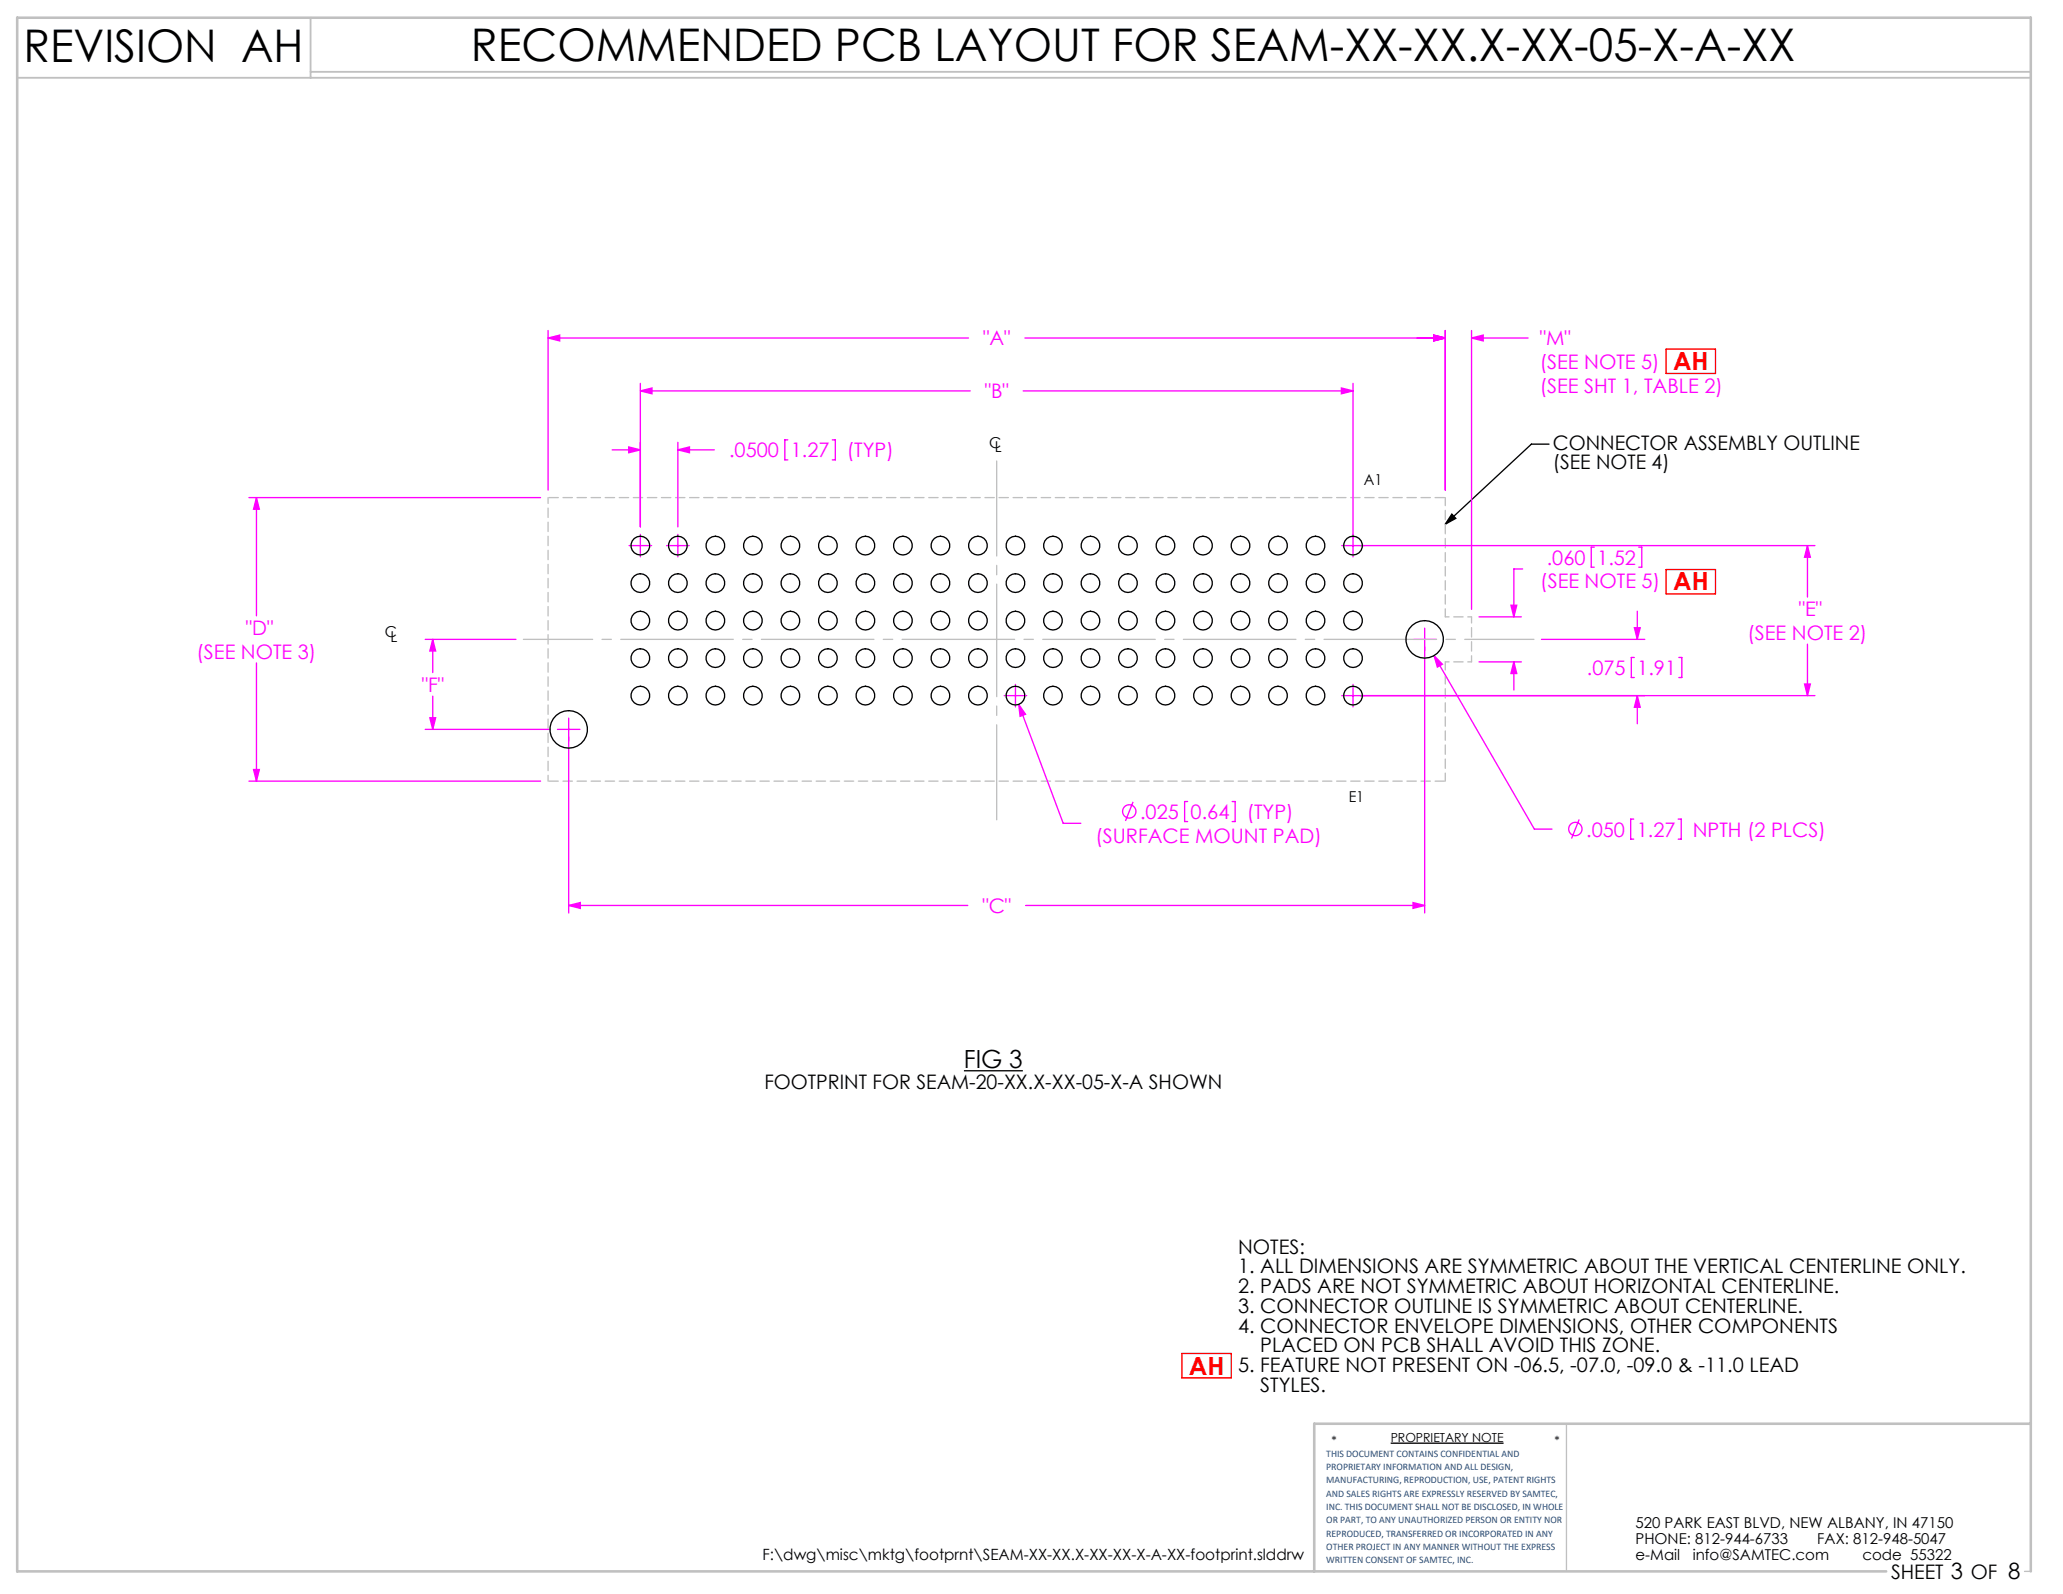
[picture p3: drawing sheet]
<svg xmlns="http://www.w3.org/2000/svg" width="279mm" height="216mm" viewBox="0 0 279 216" stroke-linecap="round" stroke-linejoin="round" font-family="sans-serif">
<path d="M196.6 69.6l.6 .6-1.5 .8zM209.8 60.2h-2.4l-11.7 10.8M130.5 145h8M188.3 195.5h15.3" fill="none" stroke="#000" stroke-width=".18"/>
<path d="M212.2 192.8v20M274.2 212.8h.8" fill="none" stroke="#c0c0c0" stroke-width=".18"/>
<path d="M2.3 10.5h272.7M42.1 2.4v8.1M42.1 9.7h232.9" fill="none" stroke="#c0c0c0" stroke-width=".25"/>
<path d="M275 192.8h-97v20M255.5 212.8h-253.2v-210.4h272.7v210.4" fill="none" stroke="#c0c0c0" stroke-width=".35"/>
<g fill="none" stroke="#f0f" stroke-width=".18">
<path d="M74.2 45.8l1.6-.4v.8zM74.2 44.8v21.6M74.2 45.8h57M86.7 52.9l1.6-.3v.7zM86.7 51.9v19.5M86.7 52.9h44.7M91.8 59.9v11.5M106.7 59.6h-.4v2.7h.4M112.7 59.6h.4v2.7h-.4M138.6 52.9h44.6M138.8 45.8h56.9M181.7 52.6l1.5 .3-1.5 .4z"/>
<path d="M183.2 51.9v23.5M194.2 45.4l1.5 .4-1.5 .4zM195.7 44.8v21.6M199.3 45.8h7.7M199.3 44.8v37.7M199.3 45.8l1.6-.4v.8zM33.7 67.4h39.5M34.7 67.4l.4 1.6h-.8zM34.7 67.4v16M82.9 60.9h3.8M85.2 60.5l1.5 .4-1.5 .4zM85.2 73.9h3"/>
<path d="M86.7 72.4v3M90.3 73.9h3M91.8 60.9l1.6-.4v.8zM91.8 72.4v3M91.8 60.9h4.9M181.7 73.9h64.1M206.2 77.1h-1.2v6.5M215.9 74.1h-.4v2.7h.4M221.9 74.1h.5v2.7h-.5M244.8 73.9l.4 1.6h-.8zM244.8 73.9v7M34.7 89.8v16"/>
<path d="M57.6 98.8h16.9M57.6 86.6h12.3M58.2 97.2h.8l-.4 1.6zM58.6 86.6l.4 1.6h-.8zM58.6 86.6v4.5M58.6 94.3v4.5M75.5 98.8h3M77 97.3v26.4M136 94.2h3M137.5 92.7v3M138 95.4l.9 1.3-.7 .3zM138 95.4l6 16.1h2.4"/>
<path d="M181.7 94.2h64.1M183.2 92.7v3M191.4 86.6h3.1M192.9 85.1v38.6M194.2 88.8l1.1 1.2-.6 .4zM194.2 88.8l13.6 23.5h2.4M200.3 83.6h5.7M200.3 89.6h5.7M204.6 82h.8l-.4 1.6zM205 89.6l.4 1.6h-.8zM205 89.6v3.9M208.8 86.6h14"/>
<path d="M221.3 89.1h-.4v2.7h.4M221.4 85h.7l-.4 1.6zM221.7 94.2l.4 1.6h-.7zM221.7 82.8v3.8M221.7 94.2v3.8M227.4 89.1h.4v2.7h-.4M244.4 92.6h.8l-.4 1.6zM244.8 87.3v6.9M33.7 105.8h39.5M34.3 104.2h.8l-.4 1.6zM153.5 108.6l-1.1 2.6M160.8 108.6h-.4v2.7h.4"/>
<path d="M166.9 108.6h.4v2.7h-.4M213.9 111l-1.1 2.6M221.3 110.9h-.4v2.8h.4M227.3 110.9h.4v2.8h-.4M77 122.6l1.6-.4v.8zM77 122.6h54.1M138.9 122.6h54M191.4 122.2l1.5 .4-1.5 .4z"/>
<circle cx="152.9" cy="109.9" r=".9"/>
<circle cx="213.4" cy="112.3" r=".9"/>
</g>
<path d="M225.6 47.3h6.7v3.3h-6.7zM225.6 77.1h6.7v3.3h-6.7zM160.1 183.3h6.7v3.3h-6.7z" fill="none" stroke="#f00" stroke-width=".18"/>
<path d="M70.9 86.6h136.8" fill="none" stroke="#c0c0c0" stroke-width=".18" stroke-dasharray="15.2 1.3 1.3 1.3" stroke-dashoffset="5.9"/>
<path d="M135 62.4v48.6" fill="none" stroke="#c0c0c0" stroke-width=".18" stroke-dasharray="15.2 1.3 1.3 1.3" stroke-dashoffset="2.4"/>
<path d="M195.7 83.6h3.6M199.3 89.6h-3.6" fill="none" stroke="#c0c0c0" stroke-width=".18" stroke-dasharray="1.3 .6" stroke-dashoffset=".8"/>
<path d="M74.2 67.4h121.5M74.2 105.8h121.5" fill="none" stroke="#c0c0c0" stroke-width=".18" stroke-dasharray="1.3 .6" stroke-dashoffset="-.1"/>
<path d="M74.2 67.4v38.4" fill="none" stroke="#c0c0c0" stroke-width=".18" stroke-dasharray="1.3 .6" stroke-dashoffset=".5"/>
<path d="M195.7 67.4v16.2M195.7 89.6v16.2" fill="none" stroke="#c0c0c0" stroke-width=".18" stroke-dasharray="1.3 .6" stroke-dashoffset=".2"/>
<path d="M199.3 83.6v6" fill="none" stroke="#c0c0c0" stroke-width=".18" stroke-dasharray="1.3 .6" stroke-dashoffset=".4"/>
<path d="M196.6 69.6l.6 .6-1.5 .8z" fill="#000"/>
<g fill="#f0f">
<path d="M58.6 86.6l.4 1.6h-.8zM58.2 97.2h.8l-.4 1.6zM74.2 45.8l1.6-.4v.8zM194.2 45.4l1.5 .4-1.5 .4zM221.7 94.2l.4 1.6h-.7zM221.4 85h.7l-.4 1.6zM34.7 67.4l.4 1.6h-.8zM34.3 104.2h.8l-.4 1.6zM204.6 82h.8l-.4 1.6zM205 89.6l.4 1.6h-.8zM199.3 45.8l1.6-.4v.8zM194.2 45.4l1.5 .4-1.5 .4z"/>
<path d="M85.2 60.5l1.5 .4-1.5 .4zM91.8 60.9l1.6-.4v.8zM86.7 52.9l1.6-.3v.7zM181.7 52.6l1.5 .3-1.5 .4zM194.2 88.8l.5 1.6 .6-.4zM77 122.6l1.6-.4v.8zM191.4 122.2l1.5 .4-1.5 .4zM244.4 92.6h.8l-.4 1.6zM244.8 73.9l.4 1.6h-.8zM138 95.4l.2 1.6 .7-.3z"/>
</g>
<g fill="none" stroke="#000" stroke-width=".18">
<circle cx="86.7" cy="73.9" r="1.27"/>
<circle cx="86.7" cy="79" r="1.27"/>
<circle cx="91.8" cy="79" r="1.27"/>
<circle cx="91.8" cy="73.9" r="1.27"/>
<circle cx="96.9" cy="79" r="1.27"/>
<circle cx="96.9" cy="73.9" r="1.27"/>
<circle cx="102" cy="79" r="1.27"/>
<circle cx="102" cy="73.9" r="1.27"/>
<circle cx="107" cy="73.9" r="1.27"/>
<circle cx="107" cy="79" r="1.27"/>
<circle cx="112.1" cy="79" r="1.27"/>
<circle cx="112.1" cy="73.9" r="1.27"/>
<circle cx="117.2" cy="73.9" r="1.27"/>
<circle cx="117.2" cy="79" r="1.27"/>
<circle cx="122.3" cy="73.9" r="1.27"/>
<circle cx="122.3" cy="79" r="1.27"/>
<circle cx="127.4" cy="79" r="1.27"/>
<circle cx="127.4" cy="73.9" r="1.27"/>
<circle cx="132.4" cy="73.9" r="1.27"/>
<circle cx="132.4" cy="79" r="1.27"/>
<circle cx="137.5" cy="79" r="1.27"/>
<circle cx="137.5" cy="73.9" r="1.27"/>
<circle cx="142.6" cy="73.9" r="1.27"/>
<circle cx="142.6" cy="79" r="1.27"/>
<circle cx="147.7" cy="73.9" r="1.27"/>
<circle cx="147.7" cy="79" r="1.27"/>
<circle cx="152.8" cy="79" r="1.27"/>
<circle cx="152.8" cy="73.9" r="1.27"/>
<circle cx="157.8" cy="79" r="1.27"/>
<circle cx="157.8" cy="73.9" r="1.27"/>
<circle cx="162.9" cy="73.9" r="1.27"/>
<circle cx="162.9" cy="79" r="1.27"/>
<circle cx="168" cy="73.9" r="1.27"/>
<circle cx="168" cy="79" r="1.27"/>
<circle cx="173.1" cy="79" r="1.27"/>
<circle cx="173.1" cy="73.9" r="1.27"/>
<circle cx="178.2" cy="73.9" r="1.27"/>
<circle cx="178.2" cy="79" r="1.27"/>
<circle cx="183.2" cy="79" r="1.27"/>
<circle cx="183.2" cy="73.9" r="1.27"/>
<circle cx="77" cy="98.8" r="2.54"/>
<circle cx="86.7" cy="89.1" r="1.27"/>
<circle cx="86.7" cy="94.2" r="1.27"/>
<circle cx="86.7" cy="84.1" r="1.27"/>
<circle cx="91.8" cy="84.1" r="1.27"/>
<circle cx="91.8" cy="89.1" r="1.27"/>
<circle cx="91.8" cy="94.2" r="1.27"/>
<circle cx="96.9" cy="89.1" r="1.27"/>
<circle cx="96.9" cy="94.2" r="1.27"/>
<circle cx="96.9" cy="84.1" r="1.27"/>
<circle cx="102" cy="84.1" r="1.27"/>
<circle cx="102" cy="94.2" r="1.27"/>
<circle cx="102" cy="89.1" r="1.27"/>
<circle cx="107" cy="94.2" r="1.27"/>
<circle cx="107" cy="84.1" r="1.27"/>
<circle cx="107" cy="89.1" r="1.27"/>
<circle cx="112.1" cy="84.1" r="1.27"/>
<circle cx="112.1" cy="89.1" r="1.27"/>
<circle cx="112.1" cy="94.2" r="1.27"/>
<circle cx="117.2" cy="89.1" r="1.27"/>
<circle cx="117.2" cy="94.2" r="1.27"/>
<circle cx="117.2" cy="84.1" r="1.27"/>
<circle cx="122.3" cy="94.2" r="1.27"/>
<circle cx="122.3" cy="84.1" r="1.27"/>
<circle cx="122.3" cy="89.1" r="1.27"/>
<circle cx="127.4" cy="84.1" r="1.27"/>
<circle cx="127.4" cy="94.2" r="1.27"/>
<circle cx="127.4" cy="89.1" r="1.27"/>
<circle cx="132.4" cy="94.2" r="1.27"/>
<circle cx="132.4" cy="89.1" r="1.27"/>
<circle cx="132.4" cy="84.1" r="1.27"/>
<circle cx="137.5" cy="84.1" r="1.27"/>
<circle cx="137.5" cy="94.2" r="1.27"/>
<circle cx="137.5" cy="89.1" r="1.27"/>
<circle cx="142.6" cy="94.2" r="1.27"/>
<circle cx="142.6" cy="84.1" r="1.27"/>
<circle cx="142.6" cy="89.1" r="1.27"/>
<circle cx="147.7" cy="89.1" r="1.27"/>
<circle cx="147.7" cy="94.2" r="1.27"/>
<circle cx="147.7" cy="84.1" r="1.27"/>
<circle cx="152.8" cy="84.1" r="1.27"/>
<circle cx="152.8" cy="94.2" r="1.27"/>
<circle cx="152.8" cy="89.1" r="1.27"/>
<circle cx="157.8" cy="94.2" r="1.27"/>
<circle cx="157.8" cy="84.1" r="1.27"/>
<circle cx="157.8" cy="89.1" r="1.27"/>
<circle cx="162.9" cy="89.1" r="1.27"/>
<circle cx="162.9" cy="94.2" r="1.27"/>
<circle cx="162.9" cy="84.1" r="1.27"/>
<circle cx="168" cy="89.1" r="1.27"/>
<circle cx="168" cy="84.1" r="1.27"/>
<circle cx="168" cy="94.2" r="1.27"/>
<circle cx="173.1" cy="94.2" r="1.27"/>
<circle cx="173.1" cy="89.1" r="1.27"/>
<circle cx="173.1" cy="84.1" r="1.27"/>
<circle cx="178.2" cy="84.1" r="1.27"/>
<circle cx="178.2" cy="89.1" r="1.27"/>
<circle cx="178.2" cy="94.2" r="1.27"/>
<circle cx="183.2" cy="94.2" r="1.27"/>
<circle cx="183.2" cy="84.1" r="1.27"/>
<circle cx="183.2" cy="89.1" r="1.27"/>
<circle cx="192.9" cy="86.6" r="2.54"/>
</g>
<g font-size="6.1">
<text x="3.2" y="8.3">REVISION AH</text>
<text x="63.8" y="8.3">RECOMMENDED PCB LAYOUT FOR SEAM-XX-XX.X-XX-05-X-A-XX</text>
</g>
<g font-size="3.4" fill="#f00">
<text x="226.6" y="50.1">AH</text>
<text x="226.6" y="80">AH</text>
<text x="161" y="186.2">AH</text>
</g>
<text font-size="3.4" x="130.5" y="144.7">FIG 3</text>
<g font-size="2.7" fill="#f0f">
<text x="133.2" y="46.8">&quot;A&quot;</text>
<text x="208.6" y="46.8">&quot;M&quot;</text>
<text x="133.4" y="54">&quot;B&quot;</text>
<text x="208.6" y="50">(SEE NOTE 5)</text>
<text x="208.6" y="53.2">(SEE SHT 1, TABLE 2)</text>
<text x="98.7" y="61.9">.0500</text>
<text x="107.1" y="61.9">1.27</text>
<text x="114.7" y="61.9">(TYP)</text>
<text x="209.5" y="76.5">.060</text>
<text x="216.3" y="76.5">1.52</text>
<text x="208.6" y="79.7">(SEE NOTE 5)</text>
<text x="243.6" y="83.5">&quot;E&quot;</text>
<text x="26.6" y="89.2">(SEE NOTE 3)</text>
<text x="33.3" y="86">&quot;D&quot;</text>
<text x="236.7" y="86.7">(SEE NOTE 2)</text>
<text x="57.1" y="93.7">&quot;F&quot;</text>
<text x="214.9" y="91.4">.075</text>
<text x="221.7" y="91.4">1.91</text>
<text x="154.4" y="110.9">.025</text>
<text x="161.3" y="110.9">0.64</text>
<text x="168.8" y="110.9">(TYP)</text>
<text x="214.8" y="113.3">.050</text>
<text x="221.7" y="113.3">1.27</text>
<text x="229.3" y="113.3">NPTH (2 PLCS)</text>
<text x="148.4" y="114.1">(SURFACE MOUNT PAD)</text>
<text x="133.1" y="123.7">&quot;C&quot;</text>
</g>
<g font-size="2.7">
<text x="210.3" y="60.9">CONNECTOR ASSEMBLY OUTLINE</text>
<text x="210.3" y="63.6">(SEE NOTE 4)</text>
<text x="103.5" y="147.5">FOOTPRINT FOR SEAM-20-XX.X-XX-05-X-A SHOWN</text>
<text x="167.7" y="169.8">NOTES:</text>
<text x="167.7" y="172.5">1. ALL DIMENSIONS ARE SYMMETRIC ABOUT THE VERTICAL CENTERLINE ONLY.</text>
<text x="167.7" y="175.2">2. PADS ARE NOT SYMMETRIC ABOUT HORIZONTAL CENTERLINE.</text>
<text x="167.7" y="177.8">3. CONNECTOR OUTLINE IS SYMMETRIC ABOUT CENTERLINE.</text>
<text x="167.7" y="180.5">4. CONNECTOR ENVELOPE DIMENSIONS, OTHER COMPONENTS</text>
<text x="167.7" y="185.8">5. FEATURE NOT PRESENT ON -06.5, -07.0, -09.0 &amp; -11.0 LEAD</text>
<text x="170.7" y="183.2">PLACED ON PCB SHALL AVOID THIS ZONE.</text>
<text x="170.7" y="188.5">STYLES.</text>
<text x="256.1" y="213.9">SHEET 3 OF 8</text>
</g>
<text font-size="2.1" x="103.3" y="211.3">F:\dwg\misc\mktg\footprnt\SEAM-XX-XX.X-XX-XX-X-A-XX-footprint.slddrw</text>
<g font-size="2">
<text x="134" y="60.7">C</text>
<text x="134.7" y="61.3">L</text>
<text x="184.7" y="65.7">A1</text>
<text x="52.1" y="86.3">C</text>
<text x="52.9" y="86.9">L</text>
<text x="182.7" y="108.6">E1</text>
<text x="221.5" y="207">520 PARK EAST BLVD, NEW ALBANY, IN 47150</text>
<text x="221.5" y="209.2">PHONE: 812-944-6733</text>
<text x="246.1" y="209.2">FAX: 812-948-5047</text>
<text x="221.5" y="211.3">e-Mail</text>
<text x="229.3" y="211.3">info@SAMTEC.com</text>
<text x="252.2" y="211.3">code 55322</text>
</g>
<g font-size="1.7">
<text x="180.3" y="195.7">*</text>
<text x="188.3" y="195.3">PROPRIETARY NOTE</text>
<text x="210.6" y="195.7">*</text>
</g>
<g font-size="1.4" fill="#1f497d">
<text x="179.6" y="197.3">THIS DOCUMENT CONTAINS CONFIDENTIAL AND</text>
<text x="179.6" y="199.1">PROPRIETARY INFORMATION AND ALL DESIGN,</text>
<text x="179.6" y="200.9">MANUFACTURING, REPRODUCTION, USE, PATENT RIGHTS</text>
<text x="179.6" y="202.7">AND SALES RIGHTS ARE EXPRESSLY RESERVED BY SAMTEC,</text>
<text x="179.6" y="204.5">INC. THIS DOCUMENT SHALL NOT BE DISCLOSED, IN WHOLE</text>
<text x="179.6" y="206.3">OR PART, TO ANY UNAUTHORIZED PERSON OR ENTITY NOR</text>
<text x="179.6" y="208.1">REPRODUCED, TRANSFERRED OR INCORPORATED IN ANY</text>
<text x="179.6" y="209.9">OTHER PROJECT IN ANY MANNER WITHOUT THE EXPRESS</text>
<text x="179.6" y="211.7">WRITTEN CONSENT OF SAMTEC, INC.</text>
</g>
</svg>
